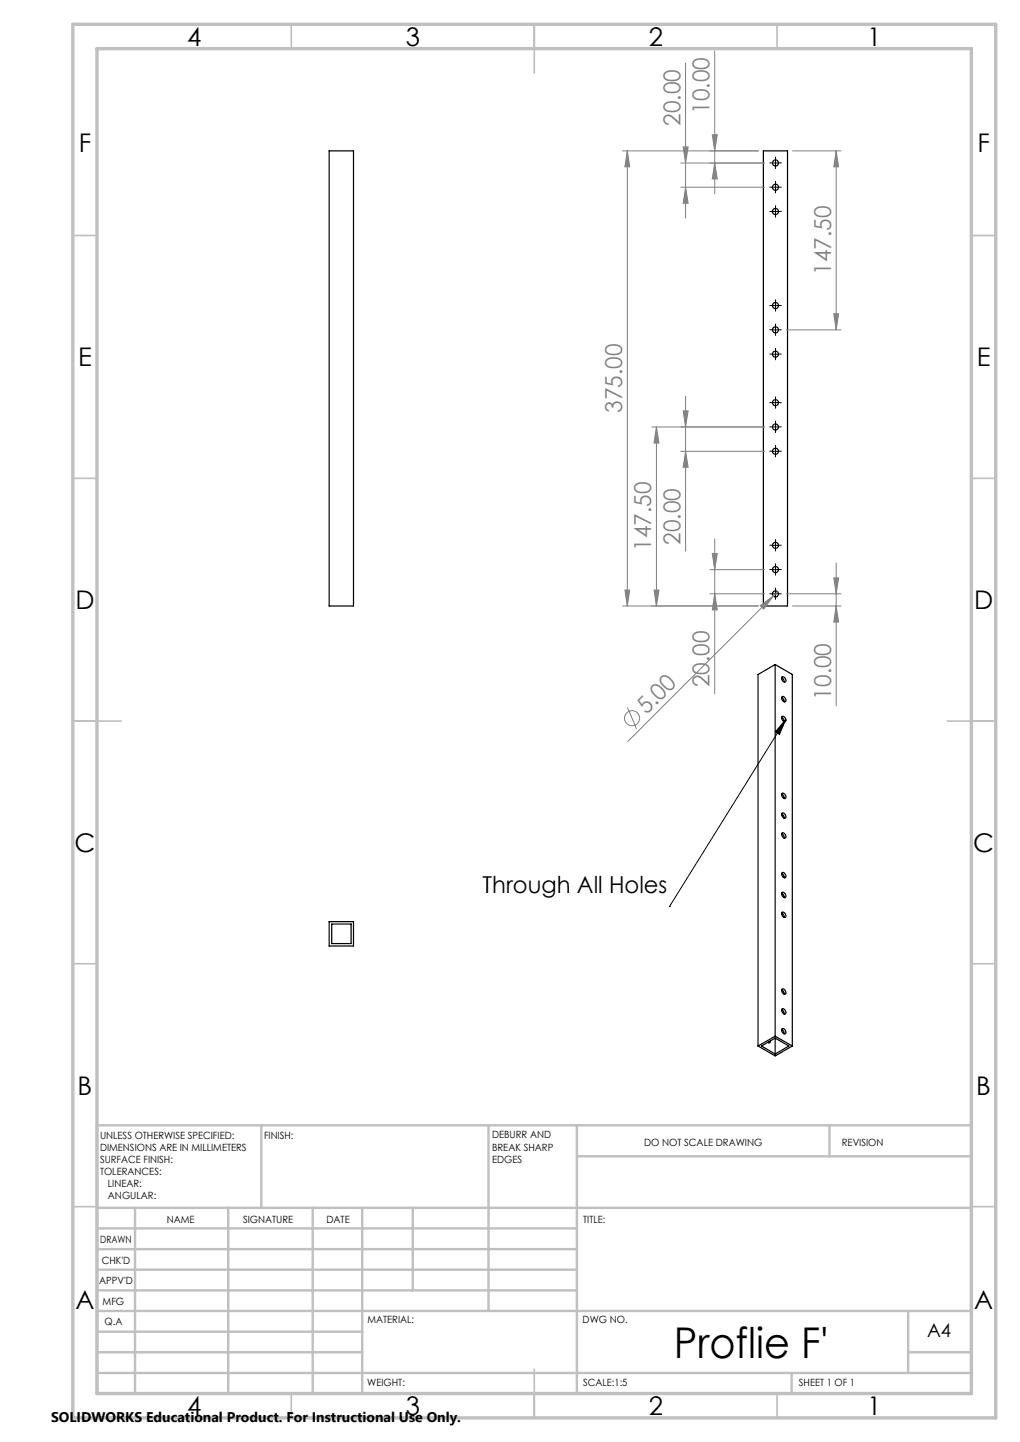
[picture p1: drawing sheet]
<svg xmlns="http://www.w3.org/2000/svg" width="210mm" height="297mm" viewBox="0 0 210 297" stroke-linecap="round" stroke-linejoin="round" font-family="sans-serif">
<g fill="none" stroke="#000" stroke-width=".25">
<path d="M67.8 31.1h5v93.7h-5zM157.2 31.1h4.9v93.7h-4.9zM159.6 136.9v76.5M159.6 136.9l-3.5 2v76.5M159.6 136.9l3.5 2v76.5M160.9 139.6l.5 .4 .1 .5M161 139.4a.63 .63 0 0 1 .7 .4 .63 .63 0 0 1-.2 .7 .8 .8 0 0 1-.5-1.1zM161.1 139.7l-.2 .1M160.9 147.7l.5 .5 .1 .4M160.9 143.6l.5 .5 .1 .5M161 147.6a.63 .63 0 0 1 .7 .3 .63 .63 0 0 1-.2 .8 .8 .8 0 0 1-.5-1.1zM161 143.5a.68 .68 0 0 1 .7 .3 .68 .68 0 0 1 0 .8 .76 .76 0 0 1-.7-1.1z"/>
<path d="M160.9 179.9l.5 .4 .1 .5M160.9 171.7l.5 .5 .1 .4M160.9 167.6l.5 .5 .1 .5M160.9 163.6l.5 .4 .1 .5M161 167.5a.68 .68 0 0 1 .7 .3 .68 .68 0 0 1 0 .8 .76 .76 0 0 1-.7-1.1zM161 163.4a.63 .63 0 0 1 .7 .3 .63 .63 0 0 1-.2 .8 .8 .8 0 0 1-.5-1.1zM161 171.6a.63 .63 0 0 1 .7 .3 .63 .63 0 0 1-.2 .7 .8 .8 0 0 1-.5-1zM161 179.7a.69 .69 0 0 1 .7 .4 .69 .69 0 0 1 0 .7 .76 .76 0 0 1-.7-1.1zM67.8 189.8h5v5h-5zM68.3 190.3h4v4h-4zM160.9 188.1l.5 .4 .1 .4M160.9 184l.5 .4 .1 .5"/>
<path d="M161 183.8a.71 .71 0 0 1 .7 .3 .71 .71 0 0 1 0 .8 .77 .77 0 0 1-.7-1.1zM161 187.9a.63 .63 0 0 1 .7 .3 .63 .63 0 0 1-.2 .8 .8 .8 0 0 1-.5-1.1zM156.1 215.4l3.5 2.1 3.5-2.1M158.3 214.6v.2M158.6 214.4l-.1 .4-.4-.1M159.6 213.4l-3.5 2M159.6 213.4l3.5 2M159.6 213.8l-2.8 1.6 2.8 1.7M159.6 213.8l2.8 1.6-2.8 1.7M159.6 213.8v3.3M160.9 212.1l.5 .4 .1 .4M160.9 208l.5 .4 .1 .5"/>
<path d="M160.9 203.9l.5 .4 .1 .5M161 203.7a.68 .68 0 0 1 .7 .3 .68 .68 0 0 1 0 .8 .76 .76 0 0 1-.7-1.1zM161 207.8a.63 .63 0 0 1 .7 .3 .63 .63 0 0 1-.2 .8 .8 .8 0 0 1-.5-1.1zM161 211.9a.63 .63 0 0 1 .7 .3 .63 .63 0 0 1-.2 .8 .8 .8 0 0 1-.5-1.1z"/>
<circle cx="159.7" cy="38.6" r=".63"/>
<circle cx="159.7" cy="33.6" r=".64"/>
<circle cx="159.7" cy="43.6" r=".63"/>
<circle cx="159.7" cy="67.9" r=".63"/>
<circle cx="159.7" cy="72.9" r=".63"/>
<circle cx="159.7" cy="62.9" r=".64"/>
<circle cx="159.7" cy="87.9" r=".63"/>
<circle cx="159.7" cy="82.9" r=".63"/>
<circle cx="159.7" cy="92.9" r=".63"/>
<circle cx="159.7" cy="117.3" r=".63"/>
<circle cx="159.7" cy="112.3" r=".63"/>
<circle cx="159.7" cy="122.3" r=".64"/>
</g>
<g fill="none" stroke="#808080" stroke-width=".21">
<path d="M141.1 13v31.9M147.1 10.5v29.4M128.2 31.1h27.9M129.2 31.1l.4 3.3h-.9zM129.2 31.1v93.7M140.2 38.6h17.2M140.2 33.6h17.2M140.7 30.3h1l-.6 3.3zM141.1 38.6l.6 3.3h-1zM146.6 27.8h1.1l-.6 3.3zM147.1 33.6l.6 3.3h-1.1zM163.2 31.1h9.9"/>
<path d="M172.2 31.1l.4 3.3h-.9zM172.2 31.1v36.8M161.9 67.9h11.2M171.7 64.6h.9l-.4 3.3zM134.2 87.9h23.2M135.1 87.9l.6 3.4h-1zM135.1 87.9v36.9M140.2 93h17.2M140.7 84.6h1l-.6 3.3zM141.1 93l.6 3.2h-1zM141.1 81.6v31.9M146.2 117.3h11.2"/>
<path d="M146.6 114h1.1l-.6 3.3zM147.1 111v31.9M171.7 119h.9l-.4 3.3zM172.2 116v29.4M128.2 124.8h27.9M128.7 121.5h.9l-.4 3.3zM134.7 121.5h1l-.6 3.3zM146.2 122.3h11.2M147.1 122.3l.6 3.3h-1.1zM156.5 124.7l2.7-1.9-2 2.6zM160.1 121.9l-30.8 30.8M161.9 122.3h11.2"/>
<path d="M163.2 124.8h9.9M172.2 124.8l.4 3.3h-.9zM129.2 145.7l1.9 4.4"/>
<circle cx="130.1" cy="147.9" r="1.56"/>
</g>
<g fill="none" stroke="#000" stroke-width=".21">
<path d="M159 38.6h1.3M159 33.6h1.3M159.7 32.9v1.3M159.7 38v1.2M159 43.6h1.3M159.7 42.9v1.3M159 67.9h1.3M159 62.9h1.3M159 73h1.3M159.7 62.3v1.3M159.7 67.3v1.3M159.7 72.3v1.3"/>
<path d="M159 82.9h1.3M159 87.9h1.3M159 93h1.3M159.7 82.3v1.3M159.7 87.3v1.3M159.7 92.3v1.3M159 112.3h1.3M159 117.3h1.3M159.7 111.7v1.3M159.7 116.7v1.2M159 122.3h1.3M159.7 121.7v1.2"/>
<path d="M161.8 148.2l-1.3 3.1-.9-.6zM161.8 148.2l-24 38.5M137.8 186.7h.1"/>
</g>
<g fill="none" stroke="#000" stroke-width=".21" stroke-dasharray="15.2 1.3 1.3 1.3" stroke-linecap="butt">
<path d="M159 38.5h-.6M159 33.5h-.6M159.7 37.9v-.6M159.7 39.2v.6M159.7 32.9v-.6M159.7 34.2v.6M160.3 38.5h.6M160.3 33.5h.6M159 43.5h-.6M159.7 42.9v-.6M159.7 44.2v.6M160.3 43.5h.6"/>
<path d="M159 67.9h-.6M159 62.9h-.6M159 72.9h-.6M159.7 67.3v-.6M159.7 68.5v.7M159.7 62.3v-.6M159.7 63.5v.7M159.7 72.3v-.6M159.7 73.5v.7M160.3 67.9h.6M160.3 62.9h.6M160.3 72.9h.6"/>
<path d="M159 82.9h-.6M159 87.9h-.6M159 92.9h-.6M159.7 82.3v-.6M159.7 83.5v.7M159.7 87.3v-.6M159.7 88.5v.7M159.7 92.3v-.6M159.7 93.5v.7M160.3 82.9h.6M160.3 87.9h.6M160.3 92.9h.6"/>
<path d="M159 112.3h-.6M159 117.3h-.6M159.7 111.7v-.7M159.7 112.9v.6M159.7 116.7v-.7M159.7 117.9v.6M160.3 112.3h.6M160.3 117.3h.6M159 122.3h-.6M159.7 121.7v-.7M159.7 122.9v.6M160.3 122.3h.6"/>
</g>
<g fill="none" stroke="#c0c0c0" stroke-width=".35">
<path d="M60 5v5M110 5v10M160 5v5M15 48.5h5M200 48.5h5M15 98.5h5M200 98.5h5M15 148.5h10M195 148.5h10M15 198.5h5M200 198.5h5M15 248.5h5"/>
<path d="M200 248.5h5M60 287v5M110 282v10M160 287v5"/>
</g>
<g fill="none" stroke="#c0c0c0" stroke-width=".5">
<path d="M53.8 231.8v17M100.6 231.8v38.2M118.8 231.8v55.2M118.8 238.2h81.2M170.8 231.8v6.4M200 231.8h-180v55.2M20 248.8h180M20 257.3h98.8M20 253h98.8M27.8 248.8v38.2M47 248.8v38.2M64.4 248.8v38.2"/>
<path d="M74.6 248.8v38.2M85 248.8v17M20 265.8h98.8M20 261.5h98.8M20 278.5h54.6M20 274.3h54.6M20 270h180M187 278.5h13M187 270v12.8M20 282.8h180M163 282.8v4.2"/>
</g>
<path d="M15 5h190v287h-190zM20 10h180v277h-180z" fill="none" stroke="#c0c0c0" stroke-width=".7"/>
<path d="M161.8 148.2l-1.3 3.1-.9-.6z" fill="#000"/>
<g fill="#808080">
<path d="M156.5 124.7l2.7-1.9-2 2.6z"/>
<path d="M172.2 124.8l.4 3.3h-.9zM171.7 119h.9l-.4 3.3zM128.7 121.5h.9l-.4 3.3zM129.2 31.1l.4 3.3h-.9zM141.1 93l.6 3.2h-1zM140.7 84.6h1l-.6 3.3zM171.7 64.6h.9l-.4 3.3zM172.2 31.1l.4 3.3h-.9zM141.1 38.6l.6 3.3h-1zM140.7 30.3h1l-.6 3.3z"/>
<path d="M146.6 114h1.1l-.6 3.3zM147.1 122.3l.6 3.3h-1.1zM135.1 87.9l.6 3.4h-1zM134.7 121.5h1l-.6 3.3zM146.6 27.8h1.1l-.6 3.3zM147.1 33.6l.6 3.3h-1.1z"/>
</g>
<text font-size="8.7" x="138.7" y="279.6">Proflie F'</text>
<g font-size="5.3">
<text x="38.5" y="9.5">4</text>
<text x="83.5" y="9.5">3</text>
<text x="133.6" y="9.5">2</text>
<text x="178.6" y="9.5">1</text>
<text x="16.2" y="31.2">F</text>
<text x="201.2" y="31.2">F</text>
<text x="16.1" y="75.5">E</text>
<text x="201.1" y="75.5">E</text>
<text x="15.5" y="125.5">D</text>
<text x="200.5" y="125.5">D</text>
<text x="15.4" y="175.5">C</text>
<text x="200.4" y="175.5">C</text>
<text x="16" y="225.5">B</text>
<text x="201" y="225.5">B</text>
<text x="15.5" y="269.7">A</text>
<text x="200.5" y="269.7">A</text>
<text x="38.5" y="291.5">4</text>
<text x="83.5" y="291.5">3</text>
<text x="133.6" y="291.5">2</text>
<text x="178.6" y="291.5">1</text>
</g>
<g font-size="4.8" fill="#808080">
<text x="146.1" y="23.4" transform="rotate(-90 146.1 23.4)">10.00</text>
<text x="140.1" y="25.9" transform="rotate(-90 140.1 25.9)">20.00</text>
<text x="171.1" y="56.6" transform="rotate(-90 171.1 56.6)">147.50</text>
<text x="128.1" y="85" transform="rotate(-90 128.1 85)">375.00</text>
<text x="134.1" y="113.5" transform="rotate(-90 134.1 113.5)">147.50</text>
<text x="140.1" y="112.2" transform="rotate(-90 140.1 112.2)">20.00</text>
<text x="146.1" y="141.6" transform="rotate(-90 146.1 141.6)">20.00</text>
<text x="133.1" y="147.3" transform="rotate(-45 133.1 147.3)">5.00</text>
<text x="171.1" y="144.1" transform="rotate(-90 171.1 144.1)">10.00</text>
</g>
<text font-size="4.8" x="99.4" y="183.8">Through All Holes</text>
<text font-size="3.9" x="190.9" y="275.5">A4</text>
<text font-size="2.9" x="10.5" y="292.9">SOLIDWORKS Educational Product. For Instructional Use Only.</text>
<g font-size="2.1">
<text x="20.6" y="234.6">UNLESS OTHERWISE SPECIFIED:</text>
<text x="20.6" y="237.1">DIMENSIONS ARE IN MILLIMETERS</text>
<text x="20.6" y="239.5">SURFACE FINISH:</text>
<text x="54.4" y="234.5">FINISH:</text>
<text x="101.3" y="234.5">DEBURR AND</text>
<text x="101.3" y="237">BREAK SHARP</text>
<text x="101.3" y="239.5">EDGES</text>
<text x="132.6" y="235.9">DO NOT SCALE DRAWING</text>
<text x="173.3" y="236.1">REVISION</text>
<text x="20.6" y="242">TOLERANCES:</text>
<text x="22.2" y="244.5">LINEAR:</text>
<text x="22.2" y="247">ANGULAR:</text>
<text x="34.3" y="252">NAME</text>
<text x="50" y="251.9">SIGNATURE</text>
<text x="67.2" y="251.9">DATE</text>
<text x="120.1" y="251.9">TITLE:</text>
<text x="20.6" y="256.1">DRAWN</text>
<text x="20.9" y="260.3">CHK'D</text>
<text x="20.4" y="264.4">APPV'D</text>
<text x="21.1" y="268.8">MFG</text>
<text x="21.5" y="273">Q.A</text>
<text x="75.6" y="272.5">MATERIAL:</text>
<text x="120" y="272.5">DWG NO.</text>
<text x="75.6" y="285.5">WEIGHT:</text>
<text x="120.1" y="285.6">SCALE:1:5</text>
<text x="164.5" y="285.6">SHEET 1 OF 1</text>
</g>
</svg>
